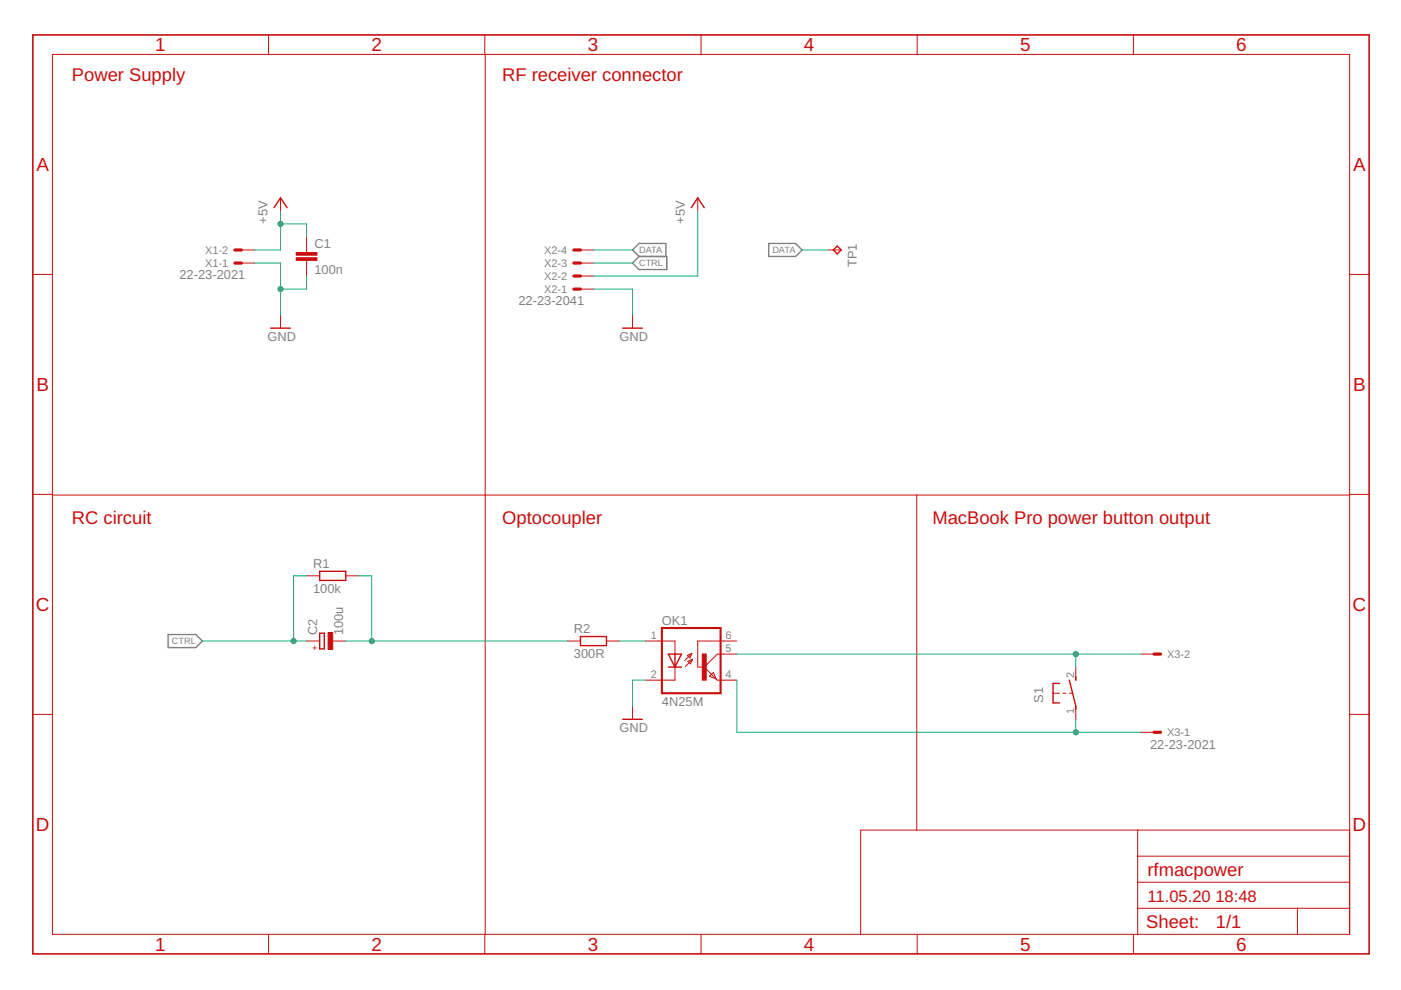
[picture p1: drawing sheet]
<svg xmlns="http://www.w3.org/2000/svg" width="297mm" height="210mm" viewBox="0 0 297 210" stroke-linecap="round" stroke-linejoin="round" font-family="sans-serif">
<path d="M135.5 54.4h5.9v2.7h-5.9l-1.4-1.3zM135.5 54.4l-1.4-1.4 1.4-1.4h5.7v2.8M163 51.6h5.7l1.4 1.4-1.4 1.4h-5.7zM35.6 134.5h5.9l1.4 1.4-1.4 1.4h-5.9z" fill="none" stroke="#808080" stroke-width=".3"/>
<g fill="none" stroke="#c90d0c" stroke-width=".21">
<path d="M11.1 11.5h275.1v186.6h-275.1zM56.9 7.4v4.1M102.8 7.4v4.1M102.9 11.5v186.6M148.6 7.4v4.1M194.5 7.4v4.1M240.3 7.4v4.1M7 58.2h4.1M51.2 55.8h2.8M51.2 53h2.8M59.5 42v2.7M65 50.2v3.4"/>
<path d="M65 55.2v3.3M123.1 55.8h2.7M123.1 53h2.7M123.1 58.5h2.7M147.9 42v2.7M175.6 53h2.8M286.2 58.2h4.1M59.5 66.8v2.8M123.1 61.3h2.7M134.1 66.8v2.8M7 104.8h4.1M11.1 105h275.1"/>
<path d="M194.4 105v71M286.2 104.8h4.1M65 135.9h2.8M65 122.1h2.8M70.5 135.9h2.8M73.3 122.1h2.8M120.3 135.9h2.8M128.6 135.9h2.8M136.9 135.9h6.2v2.8M145.7 139l1-.5-.4 1zM146.7 138.5l-1.5 1.6M146.8 139.8l-1.5 1.5"/>
<path d="M156.2 135.9h-8.3v5.5h1.1M156.2 138.7h-4.1l-2.8 2.7 2.8 2.8h4.1M241.9 138.7h2.8M7 151.5h4.1M134.1 149.7v2.8M143.1 141.4v2.8h-6.2M145.9 140.2l.9-.4-.4 1zM151.3 142.6l.5 1.3-1.4-.5zM223.3 147h1.3M225.3 147h.7M226.7 147h.7M228.1 141.4v2.8"/>
<path d="M228.1 149.7v2.8M241.9 155.3h2.8M286.2 151.5h4.1M241.2 176v22.1M286.2 176h-103.7v22.1M56.9 198.1v4.1M102.8 198.1v4.1M148.6 198.1v4.1M194.5 198.1v4.1M240.3 198.1v4.1M241.2 192.6h45M241.2 187h45"/>
<path d="M241.2 181.5h45M275.1 192.6v5.5"/>
</g>
<path d="M7 7.4h283.3v194.8h-283.3z" fill="none" stroke="#c90d0c" stroke-width=".34"/>
<path d="M49.8 55.8h1.4M49.8 53h1.4M121.7 55.8h1.4M121.7 53h1.4M121.7 58.5h1.4M121.7 61.3h1.4M244.7 138.7h1.4M244.7 155.3h1.4" fill="none" stroke="#c90d0c" stroke-width=".68"/>
<g fill="none" stroke="#c90d0c" stroke-width=".3">
<path d="M58.1 44l1.4-2 1.4 2M146.6 44l1.3-2 1.4 2M177.5 52.2l.9 .8-.9 .8-.8-.8zM57.4 69.6h4.2M132 69.6h4.2M67.8 121.1h5.5v2h-5.5zM67.8 134.3h.9v3.3h-.9zM123.1 135h5.5v1.9h-5.5zM141.7 138.7h2.8l-1.4 2.7zM143.1 138.7v2.7M132 152.5h4.2M141.7 141.4h2.8"/>
<path d="M224.6 144.9h-1.3v4.1h1.3M226.7 144.2l1.4 5.5v.7M228.1 143.5v.7"/>
</g>
<path d="M140.3 133.2h12.5v13.8h-12.5z" fill="none" stroke="#c90d0c" stroke-width=".44"/>
<g fill="#c90d0c" stroke="#c90d0c" stroke-width=".21">
<path d="M148.9 138.7h.8v5.5h-.8z"/>
<path d="M69.6 134.1h.9v3.6h-.9z"/>
<path d="M62.8 54.7h4.4v.5h-4.4z"/>
<path d="M62.8 53.6h4.4v.5h-4.4z"/>
</g>
<g fill="none" stroke="#0dab76" stroke-width=".21">
<path d="M54 55.8h5.5v11M59.5 44.7v8.3h-5.5M59.5 47.5h5.5v2.7M65 58.5v2.8h-5.5M125.8 55.8h8.3M125.8 53h8.3M147.9 44.7v13.8h-22.1M170.1 53h5.5M125.8 61.3h8.3v5.5M42.9 135.9h22.1M65 122.1h-2.7v13.8M73.3 135.9h47"/>
<path d="M76.1 122.1h2.7v13.8M131.4 135.9h5.5M156.2 138.7h85.7M228.1 138.7v2.7M136.9 144.2h-2.8v5.5M156.2 144.2v11.1h85.7M228.1 152.5v2.8"/>
</g>
<g fill="#0dab76" stroke="#0dab76" stroke-width=".21">
<circle cx="228.1" cy="138.7" r=".55"/>
<circle cx="228.1" cy="155.3" r=".55"/>
<circle cx="78.8" cy="135.9" r=".55"/>
<circle cx="62.3" cy="135.9" r=".55"/>
<circle cx="59.5" cy="61.3" r=".55"/>
<circle cx="59.5" cy="47.5" r=".55"/>
</g>
<g font-size="4" fill="#c90d0c">
<text x="32.9" y="10.9">1</text>
<text x="78.8" y="10.9">2</text>
<text x="124.6" y="10.9">3</text>
<text x="170.4" y="10.9">4</text>
<text x="216.3" y="10.9">5</text>
<text x="262.1" y="10.9">6</text>
<text x="7.7" y="36.3">A</text>
<text x="286.9" y="36.3">A</text>
<text x="7.7" y="82.9">B</text>
<text x="286.9" y="82.9">B</text>
<text x="7.6" y="129.6">C</text>
<text x="286.8" y="129.6">C</text>
<text x="7.6" y="176.2">D</text>
<text x="286.8" y="176.2">D</text>
<text x="32.9" y="201.6">1</text>
<text x="78.8" y="201.6">2</text>
<text x="124.6" y="201.6">3</text>
<text x="170.4" y="201.6">4</text>
<text x="216.3" y="201.6">5</text>
<text x="262.1" y="201.6">6</text>
</g>
<g font-size="3.9" fill="#c90d0c">
<text x="15.3" y="17.1">Power Supply</text>
<text x="106.5" y="17.1">RF receiver connector</text>
<text x="15.3" y="111">RC circuit</text>
<text x="106.5" y="111">Optocoupler</text>
<text x="197.7" y="111">MacBook Pro power button output</text>
<text x="243.3" y="185.7">rfmacpower</text>
<text x="243" y="196.9">Sheet:</text>
<text x="257.8" y="196.7">1/1</text>
</g>
<g font-size="3.5" fill="#c90d0c">
<text x="243.3" y="191.2">11.05.20</text>
<text x="257.7" y="191.2">18:48</text>
</g>
<g font-size="2.7" fill="#808080">
<text x="56.7" y="47.5" transform="rotate(-90 56.7 47.5)">+5V</text>
<text x="145.2" y="47.5" transform="rotate(-90 145.2 47.5)">+5V</text>
<text x="66.7" y="52.6">C1</text>
<text x="38" y="59.2">22-23-2021</text>
<text x="66.7" y="58.1">100n</text>
<text x="181.6" y="56.6" transform="rotate(-90 181.6 56.6)">TP1</text>
<text x="109.9" y="64.7">22-23-2041</text>
<text x="56.7" y="72.3">GND</text>
<text x="131.4" y="72.3">GND</text>
<text x="66.4" y="125.7">100k</text>
<text x="66.4" y="120.5">R1</text>
<text x="67.2" y="134.7" transform="rotate(-90 67.2 134.7)">C2</text>
<text x="72.8" y="134.7" transform="rotate(-90 72.8 134.7)">100u</text>
<text x="121.7" y="134.3">R2</text>
<text x="140.3" y="132.5">OK1</text>
<text x="121.7" y="139.5">300R</text>
<text x="140.3" y="149.7">4N25M</text>
<text x="221.2" y="149" transform="rotate(-90 221.2 149)">S1</text>
<text x="131.4" y="155.3">GND</text>
<text x="243.9" y="158.7">22-23-2021</text>
</g>
<g font-size="2.3" fill="#808080">
<text x="43.5" y="53.8">X1-2</text>
<text x="115.4" y="53.8">X2-4</text>
<text x="43.5" y="56.6">X1-1</text>
<text x="115.4" y="59.4">X2-2</text>
<text x="115.4" y="56.6">X2-3</text>
<text x="115.4" y="62.1">X2-1</text>
<text x="138" y="135.5">1</text>
<text x="153.9" y="135.5">6</text>
<text x="138" y="143.8">2</text>
<text x="153.9" y="143.8">4</text>
<text x="153.9" y="138.3">5</text>
<text x="227.7" y="143.8" transform="rotate(-90 227.7 143.8)">2</text>
<text x="247.4" y="139.5">X3-2</text>
<text x="227.7" y="151.4" transform="rotate(-90 227.7 151.4)">1</text>
<text x="247.4" y="156.1">X3-1</text>
</g>
<g font-size="1.9" fill="#808080">
<text x="135.5" y="53.7">DATA</text>
<text x="163.8" y="53.7">DATA</text>
<text x="135.5" y="56.5">CTRL</text>
<text x="36.4" y="136.6">CTRL</text>
</g>
<text font-size="1.9" fill="#c90d0c" x="66.2" y="137.9">+</text>
</svg>
